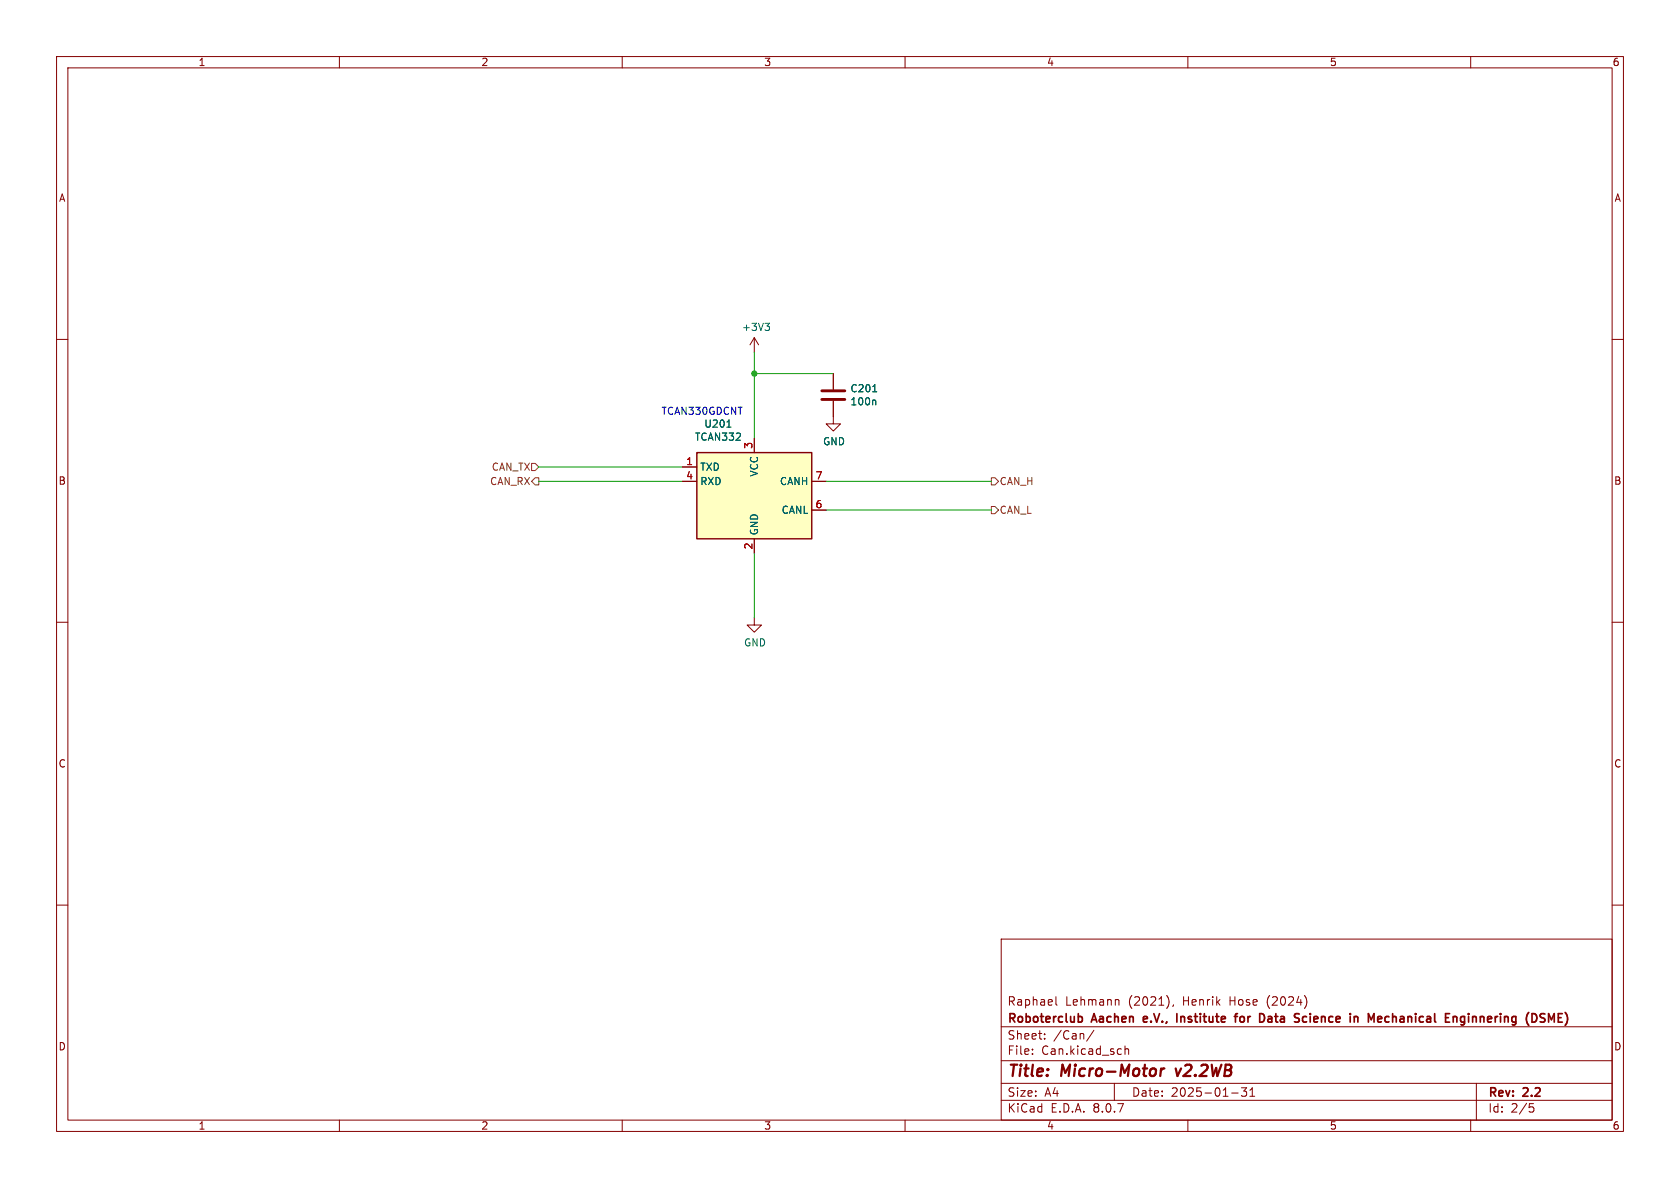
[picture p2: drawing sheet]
<svg xmlns="http://www.w3.org/2000/svg" width="297mm" height="210mm" viewBox="0 0 297 210" stroke-linecap="round" stroke-linejoin="round" font-family="sans-serif">
<g fill="none" stroke="#840000" stroke-width=".18">
<path d="M10 10h277v190h-277zM12 12h273v186h-273zM60 10v2M110 10v2M160 10v2M210 10v2M260 10v2M133.3 59.7l-.7 1.3M133.3 59.7v2.5M133.3 59.7l.8 1.3M10 60h2M147.3 70.9v4h1.3l-1.3 1.3-1.3-1.3h1.3"/>
<path d="M147.3 66v2.8M285 60h2M10 110h2M285 110h2M10 160h2M177 166h108v32h-108zM186.7 176.2v1.3l.2 .2M197.6 176.7l.2 .2v.8M207.5 177.6l-.2 .3M231 176.6v1M285 160h2M60 198v2"/>
<path d="M110 198v2M160 198v2M177 194.5h108M177 191.5h108M177 187.5h108M177 181.5h108M182.5 186.3v.1M182.5 185.5v.1M184.7 183.6v.1M184.7 182.8v.1M193.4 182.1l-1.3 2M197 191.5v3"/>
<path d="M198.9 184.9v1.5M198.9 185.5l.2-.1 .4 .1v.9M210 198v2M217.7 193.2h1.2M219.5 192.3h.9l-.5 .6 .4 .1v.7l-.2 .1h-.4l-.2-.1M221 193.8h.8M221 192.7l.4-.4v1.5M260 198v2M261 191.5v6.5M270.4 195.1h.7M270.5 195.7h.4l.3 .3-.2 .5-.5 .1"/>
</g>
<path d="M205.3 188.9l-.2 1.3M205.8 188.9l-.3 .1-.3 .3M207.8 188.9l.4 1.3" fill="none" stroke="#840000" stroke-width=".4"/>
<g fill="none" stroke="#840000" stroke-width=".3">
<path d="M190.8 179.7h.3l.2 .3v.5l-.5 .2M202.2 179.8v.8M208.1 179.2v1.5M218.2 179.7h.6M218.8 179.2l-.4 .2v1.3M219.7 179.7l-.4 .1-.1 .2 .1 .5 .4 .2M224.6 179.7l-.4 .1M231 179.8l-.4-.1-.3 .1M245.6 179.8l-.5-.1-.3 .3v.4l.2 .2h.6M258.9 179.8l-.4-.1-.3 .3v.4l.1 .2h.6M258.9 179.7v1.2l-.3 .3-.3-.1M259.6 179.2v.1"/>
<path d="M259.6 179.7v1M274.8 179.2l-.5 1.1-.5-1.1v1.5M202.8 180l-.7 .2M224.7 180.1h-.4a.29 .29 0 0 0-.2 .3 .29 .29 0 0 0 .2 .3h.4M230.3 180.5l.3 .2 .4-.1"/>
</g>
<path d="M145.3 70.6h4.1M145.3 69.1h4.1" fill="none" stroke="#840000" stroke-width=".51"/>
<path d="M135.2 57.1h.8l-.4 .5M135.8 57.6l.2 .3v.3l-.2 .2M154.3 69.3h.7M154.6 70.7l.2 .2v.7" fill="none" stroke="#006464" stroke-width=".18"/>
<path d="M123.2 80h20.3v15.3h-20.3z" fill="#ffffc2"/>
<path d="M123.2 80h20.3v15.3h-20.3z" fill="none" stroke="#840000" stroke-width=".25"/>
<path d="M133.3 77.5v2.5M147.3 66v2.8M147.3 70.9v2.8M120.6 82.6h2.6M120.6 85.1h2.6M133.3 95.3v2.5M143.5 85.1h2.5M143.5 90.2h2.5M133.3 109.2v1.3h1.3l-1.3 1.3-1.2-1.3h1.2" fill="none" stroke="#840000" stroke-width=".18"/>
<path d="M128.5 75.5h.7M154.3 69.3h.7M154.6 70.7l.2 .2v.7" fill="none" stroke="#006464" stroke-width=".18"/>
<path d="M94 81.9h.6l.6 .7-.6 .6h-.6zM94.6 84.5h.6v1.2h-.6l-.6-.6zM175.3 84.5h.6l.6 .6-.6 .6h-.6zM175.3 89.5h.6l.6 .7-.6 .6h-.6z" fill="none" stroke="#725600" stroke-width=".18"/>
<path d="M133.3 62.2v15.3M133.3 66h14M95.2 85.1h25.4M95.2 82.6h25.4M133.3 97.8v11.4M146 90.2h29.3M146 85.1h29.3" fill="none" stroke="#009600" stroke-width=".18"/>
<circle cx="133.3" cy="66" r=".46" fill="#009600" stroke="#009600" stroke-width=".18"/>
<g font-size="2.8" fill="#840000">
<text x="178" y="190.9">Title:</text>
<text x="187.7" y="190.9">Micro-Motor</text>
<text x="208.7" y="190.9">v2.2WB</text>
</g>
<g font-size="2.1" fill="#840000">
<text x="178" y="178">Raphael</text>
<text x="188.3" y="178">Lehmann</text>
<text x="199.5" y="178">(2021),</text>
<text x="209.3" y="178">Henrik</text>
<text x="217.6" y="178">Hose</text>
<text x="224.4" y="178">(2024)</text>
<text x="178" y="184">Sheet:</text>
<text x="178" y="181.2">Roboterclub</text>
<text x="186.2" y="184">/Can/</text>
<text x="193.2" y="181.2">Aachen</text>
<text x="202.8" y="181.2">e.V.,</text>
<text x="209.3" y="181.2">Institute</text>
<text x="220.3" y="181.2">for</text>
<text x="225.1" y="181.2">Data</text>
<text x="232" y="181.2">Science</text>
<text x="242.3" y="181.2">in</text>
<text x="246.2" y="181.2">Mechanical</text>
<text x="260.4" y="181.2">Enginnering</text>
<text x="275.3" y="181.2">(DSME)</text>
<text x="178" y="186.7">File:</text>
<text x="184.1" y="186.7">Can.kicad_sch</text>
<text x="178" y="196.9">KiCad</text>
<text x="178" y="194.1">Size:</text>
<text x="184.7" y="194.1">A4</text>
<text x="185.7" y="196.9">E.D.A.</text>
<text x="193.3" y="196.9">8.0.7</text>
<text x="200" y="194.1">Date:</text>
<text x="207" y="194.1">2025-01-31</text>
<text x="263" y="194.3">Rev:</text>
<text x="263" y="196.9">Id:</text>
<text x="267.1" y="196.9">2/5</text>
<text x="269.4" y="194.3">2.2</text>
</g>
<g font-size="1.8" fill="#840000">
<text x="35" y="11.9">1</text>
<text x="85" y="11.9">2</text>
<text x="135" y="11.9">3</text>
<text x="185" y="11.9">4</text>
<text x="235" y="11.9">5</text>
<text x="285" y="11.9">6</text>
<text x="10.3" y="35.9">A</text>
<text x="285.3" y="35.9">A</text>
<text x="10.3" y="85.9">B</text>
<text x="285.3" y="85.9">B</text>
<text x="10.3" y="135.9">C</text>
<text x="285.3" y="135.9">C</text>
<text x="10.3" y="185.9">D</text>
<text x="285.3" y="185.9">D</text>
<text x="35" y="199.9">1</text>
<text x="85" y="199.9">2</text>
<text x="135" y="199.9">3</text>
<text x="185" y="199.9">4</text>
<text x="235" y="199.9">5</text>
<text x="285" y="199.9">6</text>
</g>
<g font-size="1.8" fill="#006464">
<text x="131.1" y="58.7">+3V3</text>
<text x="150.3" y="69.5">C201</text>
<text x="150.3" y="71.9">100n</text>
<text x="124.4" y="75.8">U201</text>
<text x="122.8" y="78.1">TCAN332</text>
<text x="123.7" y="83.4">TXD</text>
<text x="145.4" y="78.9">GND</text>
<text x="123.7" y="86">RXD</text>
<text x="134.2" y="84.3" transform="rotate(-90 134.2 84.3)">VCC</text>
<text x="137.8" y="86">CANH</text>
<text x="134.2" y="94.7" transform="rotate(-90 134.2 94.7)">GND</text>
<text x="138.1" y="91">CANL</text>
<text x="131.4" y="114.5">GND</text>
</g>
<text font-size="1.8" fill="#0000c2" x="116.8" y="73.4">TCAN330GDCNT</text>
<g font-size="1.8" fill="#725600">
<text x="86.8" y="83.4">CAN_TX</text>
<text x="86.5" y="86">CAN_RX</text>
<text x="176.6" y="86">CAN_H</text>
<text x="176.6" y="91">CAN_L</text>
</g>
<g font-size="1.8" fill="#a90000">
<text x="121.2" y="82.3">1</text>
<text x="133.1" y="79.4" transform="rotate(-90 133.1 79.4)">3</text>
<text x="121.2" y="84.8">4</text>
<text x="144.1" y="89.9">6</text>
<text x="144.1" y="84.8">7</text>
<text x="133.1" y="97.2" transform="rotate(-90 133.1 97.2)">2</text>
</g>
</svg>
